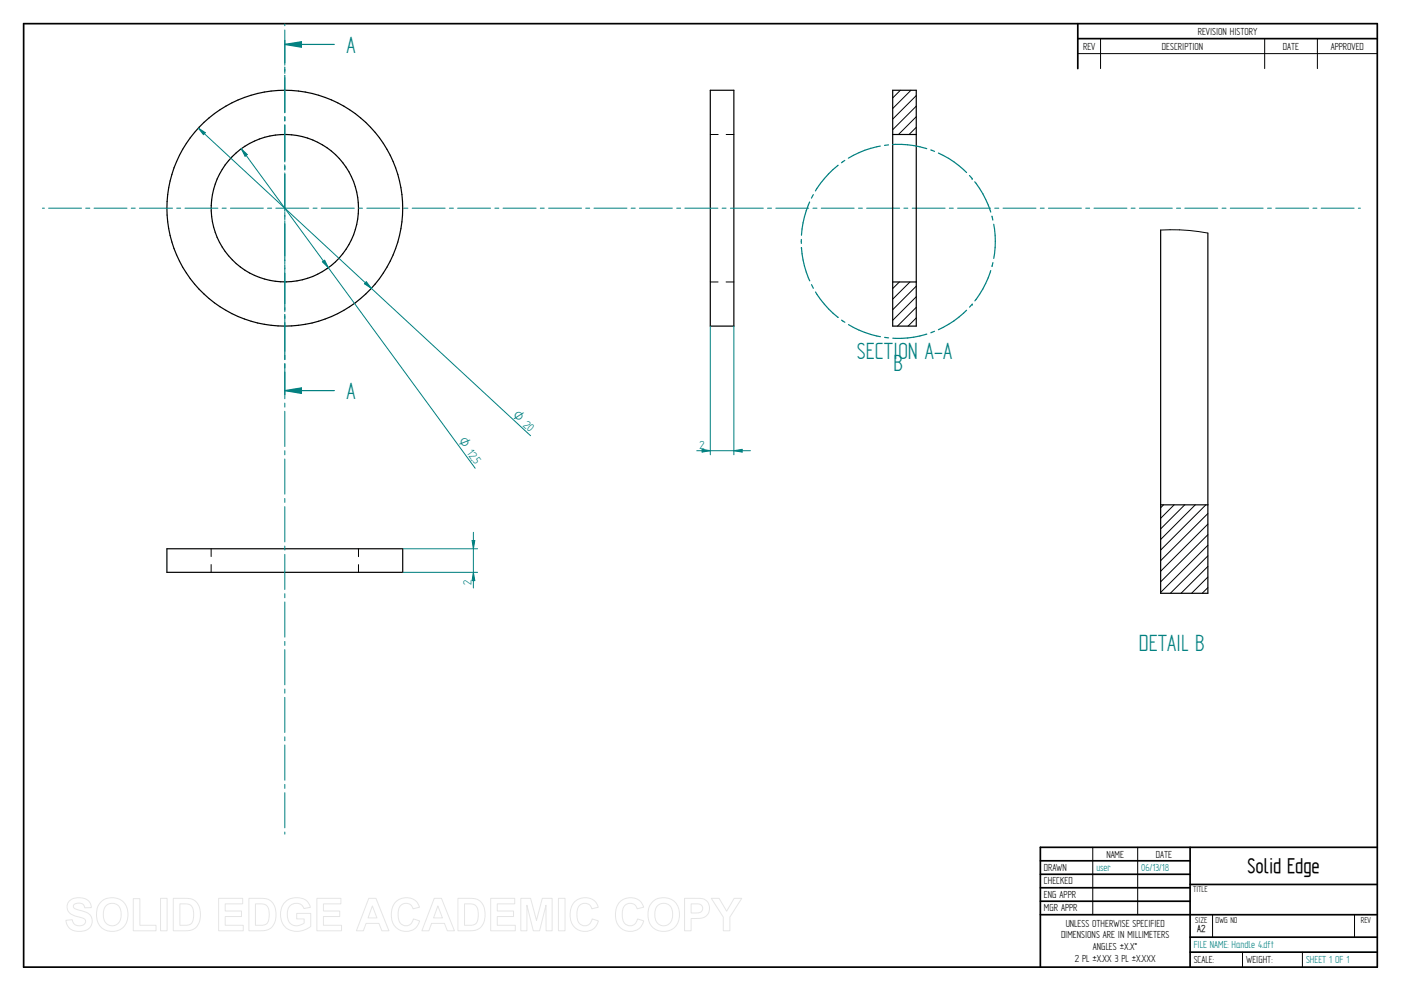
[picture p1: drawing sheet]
<svg xmlns="http://www.w3.org/2000/svg" width="594mm" height="420mm" viewBox="0 0 594 420" stroke-linecap="round" stroke-linejoin="round" font-family="sans-serif">
<g fill="none" stroke="#000" stroke-width=".72">
<path d="M10 10h574v400h-574zM457 10v19.1M457 16.4h127M504.6 359.2v50.8M584 359.2h-142.9v50.8M441.1 365h63.5M441.1 370.7h63.5M441.1 376.4h63.5M504.6 375h79.4M441.1 382.1h63.5M441.1 387.8h142.9M504.6 397.3h79.4"/>
<path d="M504.6 403.7h79.4"/>
</g>
<g fill="none" stroke="#000" stroke-width=".42">
<path d="M466.7 16.4v12.7M536.3 16.4v12.7M558.6 16.4v12.7M457 22.7h127M301.2 57h3.3M307.9 57h3.3M301.2 119.5h3.3M307.9 119.5h3.3M89.5 232.7v3.3M89.5 239.4v3.3M152 232.7v3.3M152 239.4v3.3"/>
<path d="M463.4 359.2v28.6M482.4 359.2v28.6M514.2 387.9v9.4M574.4 387.9v9.4M526.9 403.7v6.3M552.3 403.7v6.3"/>
</g>
<g fill="none" stroke="#000" stroke-width=".51">
<path d="M301.2 38.3h10v100h-10zM70.8 232.7h100v10h-100z"/>
<circle cx="120.8" cy="88.3" r="31.3"/>
<circle cx="120.8" cy="88.3" r="50"/>
</g>
<g fill="none" stroke="#008080" stroke-width=".42">
<path d="M120.8 10.1v.8M120.8 12.7v14.9M120.8 29.4v1.7M120.8 32.9v14.9M120.8 49.6v1.8M120.8 53.1v14.9M120.8 69.8v1.7M120.8 73.3v15M18 88.3h.8M20.6 88.3h14M36.4 88.3h1.7M39.9 88.3h13.9"/>
<path d="M55.7 88.3h1.7M59.1 88.3h14M74.9 88.3h1.7M78.4 88.3h14M94.2 88.3h1.7M97.7 88.3h14M113.4 88.3h1.8M117 88.3h13.9M120.8 90v1.7M120.8 93.6v14.9M132.8 88.3h1.6M136.2 88.3h14"/>
<path d="M152 88.3h1.7M155.5 88.3h14M171.3 88.3h1.7M174.8 88.3h14M190.5 88.3h1.8M194 88.3h14M209.8 88.3h1.7M213.3 88.3h14M229.1 88.3h1.7M232.6 88.3h14M248.4 88.3h1.7M251.9 88.3h13.9"/>
<path d="M267.6 88.3h1.8M271.1 88.3h14M286.9 88.3h1.7M290.4 88.3h14M306.2 88.3h1.7M309.7 88.3h14M325.5 88.3h1.6M329 88.3h13.9M344.7 88.3h1.7M348.2 88.3h14M364 88.3h1.7M367.5 88.3h14"/>
<path d="M383.3 88.3h1.7M386.8 88.3h14M402.5 88.3h1.7M406.1 88.3h13.9M421.8 88.3h1.7M425.3 88.3h14M441.1 88.3h1.7M444.6 88.3h13.9M460.4 88.3h1.7M463.9 88.3h14M479.6 88.3h1.7M483.1 88.3h14"/>
<path d="M498.9 88.3h1.7M502.4 88.3h14M518.2 88.3h1.7M521.7 88.3h13.9M537.5 88.3h1.7M540.9 88.3h14M556.7 88.3h1.7M560.2 88.3h14M576 88.3h.9M120.8 110.3v1.7M120.8 113.7v15M120.8 130.5v1.7"/>
<path d="M120.8 134v14.9M120.8 150.7v1.7M120.8 154.2v14.9M120.8 170.9v1.7M120.8 174.4v14.9M120.8 191.1v1.7M120.8 194.6v14.9M120.8 211.3v1.7M120.8 214.8v14.9M120.8 231.5v1.7M120.8 235v14.9M120.8 251.7v1.7"/>
<path d="M120.8 255.2v14.9M120.8 271.9v1.7M120.8 275.4v15M120.8 292.1v1.8M120.8 295.7v14.9M120.8 312.4v1.7M120.8 315.8v15M120.8 332.6v1.7M120.8 336.1v14.9M120.8 352.8v.9"/>
</g>
<g fill="none" stroke="#008080" stroke-width=".51">
<path d="M141.8 18.8h-21v7.9M120.8 28.4v1.8M120.8 32v15.6M120.8 49.4v1.7M120.8 52.9v15.7M120.8 70.4v1.7M120.8 73.9v15.7M120.8 91.4v1.6M120.8 94.9v15.6M120.8 112.3v1.7M120.8 115.8v15.7M120.8 133.3v1.7"/>
<path d="M120.8 136.8v15.6M120.8 154.3v1.7M120.8 157.7v7.9"/>
</g>
<path d="M120.8 18.8l7-1.1v2.3z" fill="#008080"/>
<path d="M120.8 18.8l7-1.1v2.3zM120.8 165.6h21" fill="none" stroke="#008080" stroke-width=".51"/>
<path d="M120.8 165.6l7-1.1v2.3z" fill="#008080"/>
<path d="M120.8 17.1v1.7M420.1 114.7l-.2 .6a39.6 39.6 0 0 1-6.5 12.3M421 111.3l-.4 1.7M422.1 102.3l-.7 7.3M120.8 165.6l7-1.1v2.3zM120.8 165.6v1.7" fill="none" stroke="#008080" stroke-width=".51"/>
<path d="M381.8 38.3l-3.3 3.2M386.3 38.3l-7.8 7.7M388.5 40.5l-10 10M388.5 45l-10 10M388.5 49.5l-7.5 7.5M388.5 54l-3 3M381.4 119.5l-2.9 2.8M385.9 119.5l-7.4 7.3M388.5 121.3l-10 10M388.5 125.8l-10 10M388.5 130.3l-7.9 8M388.5 134.8l-3.4 3.5" fill="none" stroke="#000" stroke-width=".42"/>
<path d="M378.5 38.3h10v100h-10zM378.5 57h10M378.5 119.5h10" fill="none" stroke="#000" stroke-width=".51"/>
<circle cx="412.3" cy="128.9" r=".25" fill="#008080"/>
<path d="M339.8 105a40.5 40.5 0 0 0 3.6 14.1M344.1 120.7l.8 1.5M345.8 123.8l2.1 3.2a40 40 0 0 0 7.5 7.6M356.9 135.7l1.4 1M359.8 137.6a40.7 40.7 0 0 0 13.5 5.1M409.9 131.5l-1.3 1.3a39.2 39.2 0 0 1-10.7 7M412.2 129l-1.1 1.2M375.1 143l1.7 .3M393 141.6l-.4 .2a39.2 39.2 0 0 1-14 1.6M396.3 140.5l-1.6 .6" fill="none" stroke="#008080" stroke-width=".51"/>
<circle cx="339.8" cy="105" r=".25" fill="#008080"/>
<path d="M355.4 70.1l-.1 .1a41.7 41.7 0 0 0-9.5 10.7M358.2 68l-1.4 1M373.3 61.9l-1.5 .3a39.4 39.4 0 0 0-12.1 4.9M376.8 61.4l-1.7 .2M378.5 61.3l1.1-.1a40 40 0 0 1 13.4 1.8M394.7 63.6l1.6 .6M397.9 64.9a39.1 39.1 0 0 1 12 8.3M411.1 74.4l1.1 1.3M343.3 85.6l-.5 1.3a41.7 41.7 0 0 0-3 12.8M344.9 82.5l-.8 1.5M339.8 101.5v1.7" fill="none" stroke="#008080" stroke-width=".51"/>
<circle cx="412.2" cy="75.7" r=".25" fill="#008080"/>
<path d="M413.3 77.1l.6 .6a42.6 42.6 0 0 1 6.2 12.2M420.6 91.7l.4 1.6M421.4 95.1l.7 7.2" fill="none" stroke="#008080" stroke-width=".51"/>
<g fill="none" stroke="#000" stroke-width=".42">
<path d="M492.2 97.5a81.7 81.7 0 0 1 20 1.3M493.4 214l-1.2 1.3M497.9 214l-5.7 5.8M502.4 214l-10.2 10.2M506.9 214l-14.7 14.7M511.3 214l-19.1 19.2M512.2 217.7l-20 20M512.2 222.2l-20 20M512.2 226.7l-20 20M512.2 231.2l-20 20M512.2 235.7l-15.9 15.8M512.2 240.2l-11.4 11.3"/>
<path d="M512.2 244.6l-6.9 6.9M512.2 249.1l-2.4 2.4"/>
</g>
<path d="M492.2 97.5v154h20v-152.7M492.2 214h20" fill="none" stroke="#000" stroke-width=".51"/>
<path d="M84.1 54.3l140.9 130.4M84.1 54.3l3 2-.8 .8z" fill="none" stroke="#008080" stroke-width=".42"/>
<path d="M84.1 54.3l3 2-.8 .8z" fill="#008080"/>
<path d="M155.3 119.4l2.2 2.9-3-2z" fill="none" stroke="#008080" stroke-width=".42"/>
<path d="M155.3 119.4l2.2 2.9-3-2z" fill="#008080"/>
<path d="M102.3 63.1l99.2 135.4M102.3 63.1l2.6 2.4-1 .8z" fill="none" stroke="#008080" stroke-width=".42"/>
<path d="M102.3 63.1l2.6 2.4-1 .8z" fill="#008080"/>
<path d="M136.7 111l1-.7 1.5 3.2z" fill="none" stroke="#008080" stroke-width=".42"/>
<path d="M136.7 111l1-.7 1.5 3.2z" fill="#008080"/>
<path d="M170.8 232.7h31.7M170.8 242.7h31.7M200.7 242.7l.6 3.5h-1.1z" fill="none" stroke="#008080" stroke-width=".42"/>
<path d="M200.7 242.7l.6 3.5h-1.1z" fill="#008080"/>
<path d="M200.2 229.2h1.1l-.6 3.5z" fill="none" stroke="#008080" stroke-width=".42"/>
<path d="M200.2 229.2h1.1l-.6 3.5z" fill="#008080"/>
<path d="M301.2 138.3v54.5M311.2 138.3v54.5M297.7 190.5l3.5 .6-3.5 .6zM200.7 225.7v23.6" fill="none" stroke="#008080" stroke-width=".42"/>
<path d="M297.7 190.5l3.5 .6-3.5 .6z" fill="#008080"/>
<path d="M311.2 191.1l3.5-.6v1.2z" fill="none" stroke="#008080" stroke-width=".42"/>
<path d="M311.2 191.1l3.5-.6v1.2z" fill="#008080"/>
<path d="M295.4 191.1h22.8" fill="none" stroke="#008080" stroke-width=".42"/>
<g fill="none" stroke="#e6e6e6" stroke-width=".42">
<path d="M29.6 381.8a6.5 6.5 0 0 1 8.5 .8l.6 2.2-2.8 .1a2.7 2.7 0 0 0-2.1-2 2.7 2.7 0 0 0-2.7 1.1 1.87 1.87 0 0 0 2.2 1.8l1.4 .4a4.4 4.4 0 0 1 4 6.2 6.4 6.4 0 0 1-9.1 1.3l-1.2-1.8-.5-1.7 2.7-.3a2.94 2.94 0 0 0 2.6 2.6 2.94 2.94 0 0 0 3.1-1.9 2.67 2.67 0 0 0-2.9-1.8 4.9 4.9 0 0 1-5-4.3l.4-1.6zM42.8 382.4a6.9 6.9 0 0 1 8.3-.8 6.9 6.9 0 0 1 3 7.7 6.7 6.7 0 0 1-8 5.5 6.7 6.7 0 0 1-5.1-8.3 6.1 6.1 0 0 1 1.8-4.1zM44.8 384.2a3.9 3.9 0 0 1 4.6-.8 3.9 3.9 0 0 1 2 4.3 3.8 3.8 0 0 1-1.9 4.3 3.8 3.8 0 0 1-4.6-.7 6.6 6.6 0 0 1-.1-7.1zM56.5 381h2.8v11.3h6.9v2.3h-9.7zM68.1 380.9h2.8v13.7h-2.8zM73.5 380.9h5a5.9 5.9 0 0 1 6.5 7 5.9 5.9 0 0 1-6.3 6.7h-5.2zM76.3 383.2h1.8a3.4 3.4 0 0 1 4 3.9v1.2a3.2 3.2 0 0 1-3.8 4h-2zM92.7 380.9h10.2v2.3h-7.4v3h6.9v2.4h-6.9v3.7h7.7v2.3h-10.5zM105.5 380.9h5.1a5.9 5.9 0 0 1 6.4 7 5.9 5.9 0 0 1-6.3 6.7h-5.2zM108.3 383.2h1.9a3.4 3.4 0 0 1 4 3.9v1.2a3.2 3.2 0 0 1-3.8 4h-2.1zM120.9 382.4a7.3 7.3 0 0 1 9.7 .1l1 2.2-2.7 .5a3.7 3.7 0 0 0-4.6-2 3.7 3.7 0 0 0-2.5 4.4 4.2 4.2 0 0 0 2.2 4.5 4.2 4.2 0 0 0 5-.8v-1.7h-3.2v-2.3h6v5.4a8.1 8.1 0 0 1-11.8-.8 8.3 8.3 0 0 1 .9-9.5zM134.4 380.9h10.2v2.3h-7.4v3h6.9v2.4h-6.9v3.7h7.6v2.3h-10.4z"/>
<path d="M156.4 380.9h3l5.5 13.7h-3l-1.2-3.1h-5.5l-1.1 3.1h-3zM157.9 384.1l1.9 5.1h-3.7zM167.7 382.5a6 6 0 0 1 10.2 2.1l-2.8 .7a3.2 3.2 0 0 0-3.9-2.2 3.2 3.2 0 0 0-2.4 3.8 4.6 4.6 0 0 0 2.5 5.5 3.2 3.2 0 0 0 4-2.8l2.6 .8a6.1 6.1 0 0 1-7.2 4.3 6.1 6.1 0 0 1-4.8-6.8 7.7 7.7 0 0 1 1.8-5.4zM184.1 380.9h3.1l5.5 13.7h-3l-1.2-3.1h-5.5l-1.1 3.1h-3zM185.7 384.1l1.9 5.1h-3.8zM194.2 380.9h5a5.9 5.9 0 0 1 6.5 7 5.9 5.9 0 0 1-6.3 6.7h-5.2zM197 383.2h1.8a3.4 3.4 0 0 1 4 3.9v1.2a3.2 3.2 0 0 1-3.8 4h-2zM208.1 380.9h10.2v2.3h-7.4v3h6.9v2.4h-6.9v3.7h7.6v2.3h-10.4zM220.8 380.9h4.2l2.5 9.3 2.4-9.3h4.2v13.7h-2.5l-.1-10.8-2.7 10.8h-2.7l-2.7-10.8v10.8h-2.6zM236.8 380.9h2.8v13.7h-2.8zM243.5 382.5a6 6 0 0 1 10.2 2.1l-2.8 .7a3.2 3.2 0 0 0-3.8-2.2 3.2 3.2 0 0 0-2.4 3.8 4.6 4.6 0 0 0 2.4 5.5 3.2 3.2 0 0 0 4-2.8l2.6 .8a6.1 6.1 0 0 1-7.2 4.3 6.1 6.1 0 0 1-4.7-6.8 7.7 7.7 0 0 1 1.7-5.4zM262.7 382.5a6 6 0 0 1 10.2 2.1l-2.7 .7a3.2 3.2 0 0 0-3.9-2.2 3.2 3.2 0 0 0-2.4 3.8 4.6 4.6 0 0 0 2.4 5.5 3.2 3.2 0 0 0 4-2.8l2.7 .8a6.1 6.1 0 0 1-7.2 4.3 6.1 6.1 0 0 1-4.8-6.8 7.7 7.7 0 0 1 1.7-5.4z"/>
<path d="M276.7 382.4a6.9 6.9 0 0 1 8.3-.8 6.9 6.9 0 0 1 3 7.7 6.7 6.7 0 0 1-8.1 5.5 6.7 6.7 0 0 1-5.1-8.3 6.1 6.1 0 0 1 1.9-4.1zM278.7 384.2a3.9 3.9 0 0 1 4.6-.8 3.9 3.9 0 0 1 1.9 4.3 3.8 3.8 0 0 1-1.8 4.3 3.8 3.8 0 0 1-4.7-.7 6.6 6.6 0 0 1 0-7.1zM290.3 380.9h5.2a4.4 4.4 0 0 1 5.4 4.3 4.4 4.4 0 0 1-5.4 4.2h-2.4v5.2h-2.8zM293.1 383.2h1.8a2.1 2.1 0 0 1 2.6 .6 2.1 2.1 0 0 1 0 2.6 3.4 3.4 0 0 1-2.9 .7h-1.5zM301.6 380.9h3.3l3.2 5.4 3.2-5.4h3.2l-5 7.9v5.8h-2.8v-5.8z"/>
</g>
<g font-size="11.3" fill="#008080">
<text x="146.9" y="22.4">A</text>
<text x="363.3" y="152.3">SECTION A-A</text>
<text x="378.9" y="157.5">B</text>
<text x="146.9" y="169.1">A</text>
<text x="483" y="275.9">DETAIL B</text>
</g>
<text font-size="10.1" x="529" y="370.2">Solid Edge</text>
<g font-size="5.6" fill="#008080">
<text x="296.7" y="190.2">2</text>
<text x="200.3" y="195.5" transform="rotate(54 200.3 195.5)">5</text>
<text x="199.9" y="248.1" transform="rotate(-90 199.9 248.1)">2</text>
</g>
<g font-size="5.4" fill="#008080">
<text x="217.2" y="176.4" transform="rotate(43 217.2 176.4)">O 20</text>
<text x="194.3" y="187.2" transform="rotate(54 194.3 187.2)">O 12,</text>
</g>
<g font-size="4.9">
<text x="507.9" y="14.7">REVISION HISTORY</text>
<text x="459.3" y="21">REV</text>
<text x="492.7" y="21">DESCRIPTION</text>
<text x="544" y="21">DATE</text>
<text x="564.3" y="21">APPROVED</text>
<text x="469.1" y="363.6">NAME</text>
<text x="490.1" y="363.6">DATE</text>
<text x="442.7" y="369.3">DRAWN</text>
<text x="442.7" y="375">CHECKED</text>
<text x="442.7" y="380.7">ENG APPR</text>
<text x="442.7" y="386.4">MGR APPR</text>
<text x="451.9" y="392.9">UNLESS OTHERWISE SPECIFIED</text>
<text x="449.9" y="397.9">DIMENSIONS ARE IN MILLIMETERS</text>
<text x="455.7" y="407.8">2 PL ±X.XX 3 PL ±X.XXX</text>
<text x="463.5" y="402.9">ANGLES ±X.X°</text>
<text x="506.2" y="408.3">SCALE:</text>
<text x="528.4" y="408.3">WEIGHT:</text>
</g>
<g font-size="4.9" fill="#008080">
<text x="464.9" y="369.3">user</text>
<text x="483.9" y="369.3">06/13/18</text>
<text x="506.2" y="402">FILE NAME: Handle 4.dft</text>
<text x="553.8" y="408.4">SHEET 1 OF 1</text>
</g>
<text font-size="4.8" x="507.7" y="395.3">A2</text>
<g font-size="4.1">
<text x="505.9" y="378.3">TITLE</text>
<text x="506.9" y="391.1">SIZE</text>
<text x="515.4" y="391.1">DWG NO</text>
<text x="577" y="391.1">REV</text>
</g>
</svg>
